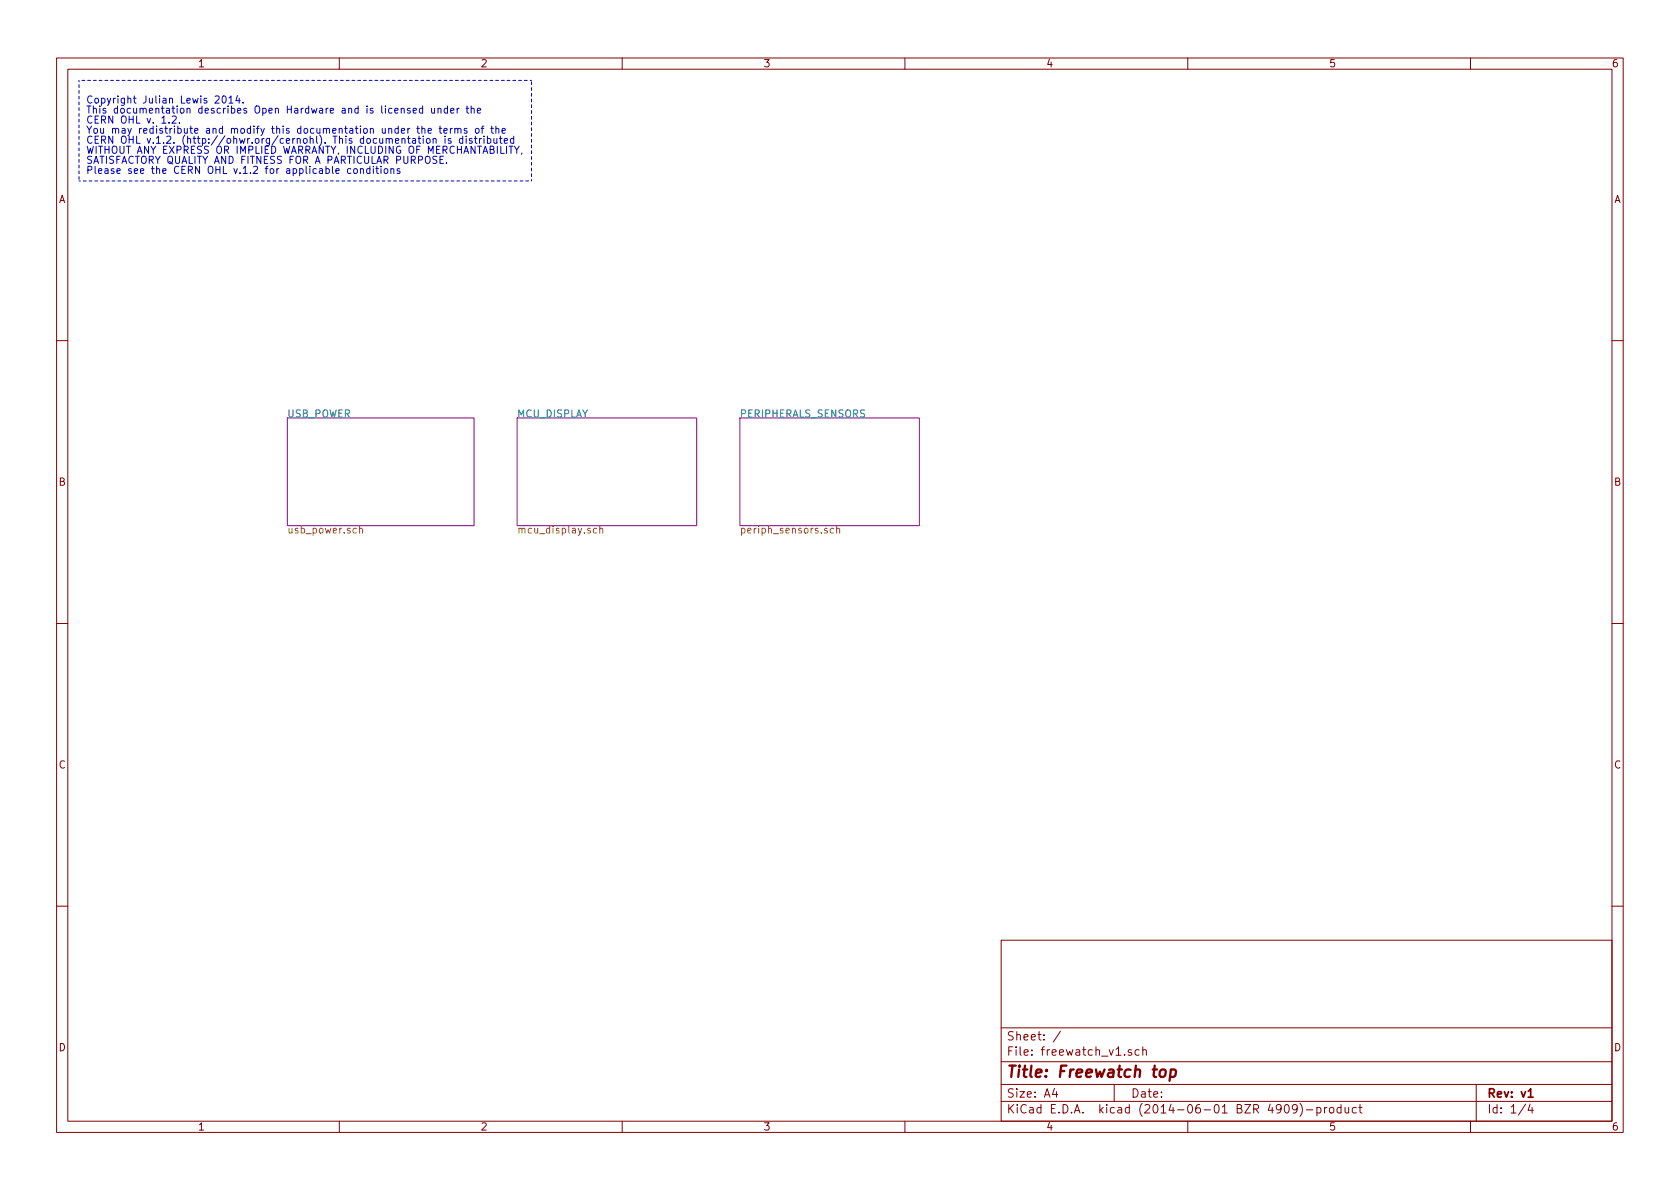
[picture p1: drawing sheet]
<svg xmlns="http://www.w3.org/2000/svg" width="297mm" height="210mm" viewBox="0 0 297 210" stroke-linecap="round" stroke-linejoin="round" font-family="sans-serif">
<g fill="none" stroke="#840000" stroke-width=".18">
<path d="M10 10.3h277v189.9h-277zM12 12.2h273v186.1h-273zM60 10.3v1.9M110 10.3v1.9M160 10.3v1.9M210 10.3v1.9M260 10.3v1.9M10 60.2h2M285 60.2h2M10 110.3h2M285 110.3h2M10 160.2h2"/>
<path d="M177 166.3h108v32h-108zM285 160.2h2M60 198.3v1.9M110 198.3v1.9M160 198.3v1.9M177 194.8h108M177 191.8h108M177 187.8h108M177 181.8h108M186.4 192.5l-.3 1h.9M186.8 193v1M187.5 182.3l-1.3 2"/>
<path d="M197 191.8v3M200.1 185.7a.37 .37 0 0 0-.6 .1v.2l.6 .2v.1l-.2 .3-.4-.1M201.4 185.7l-.4-.1-.3 .3 .1 .6 .2 .1 .4-.1M202.1 185.7l.2-.1 .3 .1 .1 .9M202.1 185.1v1.5M210 198.3v1.9M227.2 195.5l.2-.2a.81 .81 0 0 1 .6 .6 .81 .81 0 0 1-.3 .8l-.1 .1a.79 .79 0 0 1-.4-1.3zM229.4 196l-.3 .3h-.3l-.3-.3v-.4l.2-.2 .4-.1 .2 .2a1.19 1.19 0 0 1-.2 1.2l-.4 .1M229.8 195.1a1.71 1.71 0 0 1 0 2.3M231 196.3h1.1M232.8 195.9l.5-.1 .3 .3-.2 .6h-.6M232.8 195.8v1.5"/>
<path d="M234.2 195.8v1M234.6 195.8l-.4 .3M235.1 196l.2-.2 .5 .2v.5l-.1 .2-.4 .1-.2-.1zM237.1 195.9l-.4-.1-.3 .3 .1 .6 .2 .1 .4-.1M237.1 195.3v1.5M237.8 195.8l.1 .9 .4 .1 .2-.1M238.5 195.8v1M239.8 195.9l-.4-.1-.3 .3 .1 .6 .2 .1 .4-.1M240.3 195.8h.5M240.5 195.3v1.3l.3 .2M260 198.3v1.9M261 191.8v6.5"/>
<path d="M269.7 195.2l-1.2 2M270.5 195.2l-.3 1.1h.9M270.9 195.8v1"/>
</g>
<path d="M270.2 194h.9" fill="none" stroke="#840000" stroke-width=".3"/>
<path d="M205.2 189.3a.51 .51 0 0 1 .5-.2 .51 .51 0 0 1 .4 .4l-.1 .6a.54 .54 0 0 1-.5 .4 .54 .54 0 0 1-.5-.4zM207 189.2a.65 .65 0 0 1 .9 .1l-.2 1a.67 .67 0 0 1-.8 0M207 189.1l-.2 2" fill="none" stroke="#840000" stroke-width=".41"/>
<path d="M50.8 73.9h33v19.1h-33zM91.4 73.9h31.8v19.1h-31.8zM130.8 73.9h31.8v19.1h-31.8z" fill="none" stroke="#840084" stroke-width=".18"/>
<path d="M63.6 93.5l.2-.1 .3 .1v.8M63.6 93v1.3M105.5 93.5l-.4-.1-.2 .3 .1 .5h.5M106 93.5l.2-.1 .3 .1 .1 .8M106 93v1.3M147.4 93.5l-.4-.1-.2 .3 .1 .5h.5M147.9 93.5l.2-.1 .3 .1 .1 .8M147.9 93v1.3" fill="none" stroke="#848400" stroke-width=".18"/>
<g fill="none" stroke="#0000c2" stroke-width=".18">
<path d="M38 17.1l.5-.1 .2 .1 .1 .2-.8 .9h.8M39.4 17.1l.1-.1a.67 .67 0 0 1 .5 .6 .67 .67 0 0 1-.5 .6l-.1-.1-.1-.4zM40.5 17.3l.3-.3v1.2M42 16.9l-.3 .9h.8M42.3 17.4v.8M43 18.1v.1M72.5 19.2l-.3-.1-.2 .2 .1 .2 .4 .1v.3h-.5M73.1 19.6l.5-.1v-.3l-.4-.1-.1 .2v.6h.5M74.7 19.2l-.3-.1-.3 .3 .1 .5h.5M74.7 18.7v1.3M76.3 19.1l.1 .8 .3 .1 .1-.1M76.8 19.1v.9"/>
<path d="M77.4 19.3l.2-.2 .3 .1 .1 .8M77.4 19.1v.9M79.1 19.2l-.3-.1-.3 .3 .1 .5h.5M79.1 18.7v1.3M79.7 19.6l.6-.1-.1-.3-.3-.1-.2 .2v.6h.5M80.8 19.1v.9M81.2 19.1l-.4 .3M82.4 19.1h.5M82.6 18.7v1.1l.3 .2M83.3 19.3l.2-.2 .3 .1v.8M83.3 18.7v1.3M84.4 19.6l.6-.1-.1-.3-.3-.1-.2 .2 .1 .6h.4"/>
<path d="M30.5 20.6l.4-.1 .2 .1 .1 .3-.8 .9h.8M31.7 21.7v.1M62 29.9l-.3-.1-.3 .3 .1 .5h.5M62.6 29.9l.2-.1 .3 .1 .1 .5-.1 .2-.3 .1-.2-.1zM63.7 29.9l.2-.1 .3 .1 .1 .8M63.7 29.8v.9M65.4 29.9l-.4-.1-.2 .3 .1 .5h.5M65.4 29.4v1.3M66 29.8v.9M66.4 29.8h.5M66.6 29.4v1.1l.3 .2M67.4 29.8v.9"/>
<path d="M68 29.9l.3-.1 .3 .3v.3l-.3 .3-.3-.1-.1-.2zM69.1 29.9l.2-.1 .3 .1v.8M69.1 29.8v.9M70.7 29.9l-.3-.1-.2 .2 .1 .2 .4 .1v.3h-.5M74.6 22.8l.2-.1 .3 .1v.8M74.6 22.3v1.3M75.4 24.6l.4-.1 .2 .2v.4l-.2 .2-.4-.1zM75.7 23.1l.6-.1-.1-.2-.3-.1-.2 .2v.6h.5M76.6 24.6l.2-.1 .3 .1v.7M76.6 24.5v.8M77.2 27.7h-.6v.4l.5 .2 .1 .3-.2 .3-.5-.1M77.6 22.7h.5"/>
<path d="M77.8 22.3v1.1l.3 .2M77.8 28.2h.4M78.4 27.6h-.6v1.3h.6M78.5 23.1l.6-.1-.1-.2-.3-.1-.2 .2v.6h.5M78.7 24.1v.1M78.7 24.5v.8M78.9 28.8v.1M79.6 22.7v.9M79.7 24.6l-.3-.1-.2 .2 .1 .2 .4 .1v.3h-.5M80 22.7l-.4 .3M80.4 22.8l.2-.1 .3 .1v.8M80.4 22.7v.9"/>
<path d="M80.9 22.9l.2-.2 .3 .1 .1 .8M81.8 24.6l-.3-.1-.3 .2 .1 .6h.5M81.8 24.1v1.2M82.4 24.1v.1M82.4 24.5v.8M82.5 22.8l-.3-.1-.1 .2v.2l.4 .1v.3h-.4M83.5 24.6l-.3-.1-.2 .2v.2l.5 .1v.3h-.5M83.9 24.5h.5M84 24.1v1l.4 .2M84.1 22.8l.4-.1 .2 .3v.3l-.2 .3-.4-.2zM84.8 24.5v.8M85.1 22.7h.4"/>
<path d="M85.1 24.5l-.3 .2M85.5 22.3l-.3 .2v1.1M85.6 24.1v.1M85.6 24.5v.8M86.2 24.6l.3-.1 .3 .2-.1 .6h-.5M86.2 24.1v1.2M86.8 22.7h.4M86.9 22.3v1.1l.3 .2M87.3 24.5l.1 .8h.3l.2-.1M87.7 22.8l.2-.1 .3 .1v.8M87.7 22.3v1.3M87.9 24.5v.8"/>
<path d="M88.3 24.5h.5M88.5 24.1v1l.3 .2M88.8 23.1l.6-.1-.1-.2-.3-.1-.2 .2v.6h.5M89.2 24.9l.5-.1v-.2l-.4-.1-.1 .2v.6h.5M89.6 25.9v1.2M90 25.9h.7M90.3 25.9v1.2M90.8 24.6l-.3-.1-.3 .2 .1 .6h.5M90.8 24.1v1.2M91 25.9l.4 .6 .4-.6M91.4 26.5v.6M92.3 27l-.1 .3"/>
</g>
<path d="M14 14.2v17.8M94 14.2h-80M14 32h80M94 32v-17.8" fill="none" stroke="#0000c2" stroke-width=".18" stroke-dasharray=".5" stroke-dashoffset=".3"/>
<text font-size="2.8" fill="#840000" x="178" y="190.5">Title: Freewatch top</text>
<g font-size="2.1" fill="#840000">
<text x="178" y="184">Sheet: /</text>
<text x="178" y="186.7">File: freewatch_v1.sch</text>
<text x="178" y="196.9">KiCad E.D.A. kicad (2014-06-01 BZR 4909)-product</text>
<text x="178" y="194.1">Size: A4</text>
<text x="200" y="194.1">Date:</text>
<text x="263" y="194.1">Rev: v1</text>
<text x="263" y="196.9">Id: 1/4</text>
</g>
<g font-size="1.8" fill="#840000">
<text x="35" y="11.9">1</text>
<text x="85" y="11.9">2</text>
<text x="135" y="11.9">3</text>
<text x="185" y="11.9">4</text>
<text x="235" y="11.9">5</text>
<text x="285" y="11.9">6</text>
<text x="10.4" y="35.9">A</text>
<text x="285.4" y="35.9">A</text>
<text x="10.4" y="85.9">B</text>
<text x="285.4" y="85.9">B</text>
<text x="10.4" y="135.9">C</text>
<text x="285.4" y="135.9">C</text>
<text x="10.4" y="185.9">D</text>
<text x="285.4" y="185.9">D</text>
<text x="35" y="199.9">1</text>
<text x="85" y="199.9">2</text>
<text x="135" y="199.9">3</text>
<text x="185" y="199.9">4</text>
<text x="235" y="199.9">5</text>
<text x="285" y="199.9">6</text>
</g>
<g font-size="1.8" fill="#0000c2">
<text x="15.2" y="18.3">Copyright Julian Lewis 2014.</text>
<text x="15.2" y="20.1">This documentation describes Open Hardware and is licensed under the</text>
<text x="15.2" y="21.8">CERN OHL v. 1.2.</text>
<text x="15.2" y="23.6">You may redistribute and modify this documentation under the terms of the</text>
<text x="15.2" y="25.4">CERN OHL v.1.2. (http://ohwr.org/cernohl). This documentation is distributed</text>
<text x="15.2" y="27.2">WITHOUT ANY EXPRESS OR IMPLIED WARRANTY, INCLUDING OF MERCHANTABILITY,</text>
<text x="15.2" y="29">SATISFACTORY QUALITY AND FITNESS FOR A PARTICULAR PURPOSE.</text>
<text x="15.2" y="30.7">Please see the CERN OHL v.1.2 for applicable conditions</text>
</g>
<g font-size="1.8" fill="#008484">
<text x="50.8" y="73.8">USB_POWER</text>
<text x="91.4" y="73.8">MCU_DISPLAY</text>
<text x="130.8" y="73.8">PERIPHERALS_SENSORS</text>
</g>
<g font-size="1.8" fill="#848400">
<text x="50.8" y="94.3">usb_power.sch</text>
<text x="91.4" y="94.3">mcu_display.sch</text>
<text x="130.8" y="94.3">periph_sensors.sch</text>
</g>
</svg>
